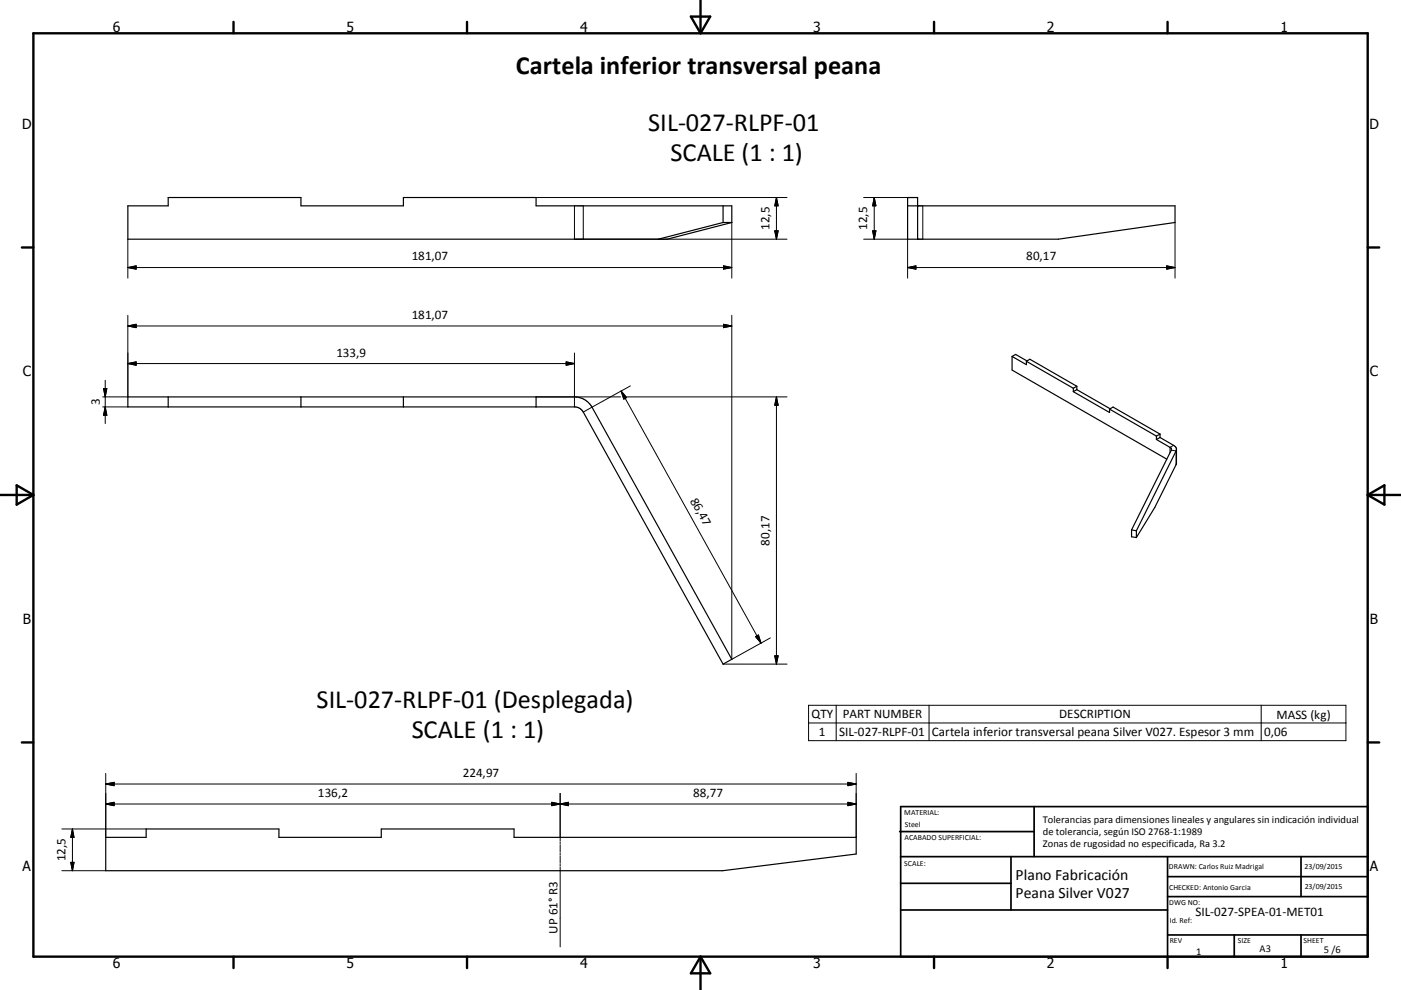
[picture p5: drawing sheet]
<svg xmlns="http://www.w3.org/2000/svg" width="420mm" height="297mm" viewBox="0 0 420 297" stroke-linecap="round" stroke-linejoin="round" font-family="sans-serif">
<g fill="none" stroke="#000" stroke-width=".36">
<path d="M38.3 61.8h12.1v-2.5h39.8v2.5h30.7v-2.5h39.8v2.5h58.7v5l-19.4 5h-161.7zM216.8 66.8h2.6M216.8 66.8l-19.4 5M216.8 61.8v5M272.1 61.8h80.2v5l-35 5h-45.2v-12.5h3v12.5M38.3 119.1h133.9a6.1 6.1 0 0 1 5.3 3.1l41.9 75.6-2.6 1.4-41.9-75.6a3 3 0 0 0-2.7-1.5h-133.9zM50.4 119.1v3M90.2 119.1v3M120.9 119.1v3M160.7 119.1v3M303.4 106.9l1.1-.6 3.4 2M303.4 106.9l4.3 2.5v-1"/>
<path d="M303.4 106.9v4.1l46.4 26.8M307.7 108.4l1.1-.6 14 8.1M307.7 108.4l14.1 8.1M321.8 117.5l10.8 6.3v-1.1M321.8 116.5v1M322.8 116.9l10 5.7M322.8 116.9l-1 .6M322.8 115.9v1M322.8 115.9l-1 .6M332.6 122.7l1.1-.6 14.1 8.1M332.6 122.7l14.1 8.1M346.7 131.9l4.3 2.4 .2 .6-12 24.1"/>
<path d="M346.7 130.8v1.1M347.8 131.2l4.7 3 .2 .4v4.5l-6.5 13.2-5.5 9M347.8 130.2v1M347.8 130.2l-1.1 .6M347.8 131.2l-1.1 .7M352.7 134.9l-12 24.3M339.2 159v2l1.5 .3M339.2 159l1.5 .2M340.7 159.2v2.1M31.7 251.2h12.1v-2.5h39.8v2.5h30.7v-2.5h39.8v2.5h102.6v5l-40 5h-185z"/>
</g>
<g fill="none" stroke="#000" stroke-width=".3">
<path d="M160.7 59.3h75.3M232.8 59.3v12.5M232.8 59.3l.5 2.5h-1zM258.9 59.3h16.2M262.1 59.3l.5 2.5h-1zM262.1 59.3v12.5M38.3 71.8v11.6M172.2 61.8v10h63.8M174.9 61.8v10M216.9 79.8l2.5 .5-2.5 .5zM219.4 66.8v16.6M232.3 69.2h1l-.5 2.6z"/>
<path d="M258.9 71.8h13.2v11.6M261.6 69.2h1l-.5 2.6zM276.7 61.8v10M349.8 79.8l2.5 .5-2.5 .5zM352.3 66.8v16.6M38.3 94.6v24.5h-7.5M38.3 80.3h181.1M38.3 80.3l2.5-.5v1zM38.3 97.8l2.5-.5v1zM38.3 97.8h181.1M216.9 97.3l2.5 .5-2.5 .5zM219.4 94.6v103.2l11.5-6.4"/>
<path d="M272.1 80.3h80.2M272.1 80.3l2.5-.5v1zM31 116.6h1l-.5 2.5zM31.5 114.1v13M38.3 109.1l2.5-.5v1zM38.3 109.1h133.9M160.7 119.1h25.3M169.7 108.6l2.5 .5-2.5 .5zM172.2 105.9v16.2M186.2 117.3l42 75.6M186.2 117.3l1.7 2-.9 .4zM188 119.1h48"/>
<path d="M189 115.8l-14.1 7.8M232.8 119.1v80.1M232.8 119.1l.5 2.5h-1zM30.8 122.1h7.5M31.5 122.1l.5 2.5h-1zM351.2 135.1l1.4 .2v4.1M351.8 133.6l-1 .6v1.6M216.8 199.2h19.2M226.5 191l.9-.5 .8 2.4zM232.3 196.8h1l-.5 2.4zM242.4 211.6h161.1v10.6h-161.1zM242.4 216.9h161.1"/>
<path d="M250.7 211.6v10.6M278.5 211.6v10.6M378.1 211.6v10.6M31.7 235.2l2.5-.5v1zM31.7 232v19.2M31.7 235.2h225M167.9 238v14.3M254.2 234.7l2.5 .5-2.5 .5zM256.7 232v19.2M18.5 248.7h25.3M21.2 258.7h1l-.5 2.5zM21.7 248.7v12.5"/>
<path d="M21.7 248.7l.5 2.5h-1zM31.7 241.2h225M31.7 241.2l2.5-.5v1zM165.4 240.7l5 1v-1l-5 1zM167.9 252.6v.5M167.9 253.4v2.3M167.9 255.9v.6M167.9 256.8v2.2M167.9 259.3v.5M254.2 240.7l2.5 .5-2.5 .5zM18.5 261.2h13.2M167.9 260.1v24"/>
</g>
<g fill="none" stroke="#000" stroke-width=".71">
<path d="M10 10h400v277h-400zM70 6.6v3.4M140 6.6v3.4M207.1 5h5.8l-2.9 5zM210 0v10M280 6.6v3.4M350 6.6v3.4M6.6 74.2h3.4M410 74.2h3.5M0 148.5h10M5 145.6l5 2.9-5 2.9zM410 148.5h10.1"/>
<path d="M410 148.5l5.1-2.9v5.8zM6.6 222.7h3.4M410 222.7h3.5M70 287v3.4M140 287v3.4M210 287v10M210 287l2.9 5h-5.8zM280 287v3.4M350 287v3.4"/>
</g>
<g fill="none" stroke="#000" stroke-width=".51">
<path d="M269.7 249.5h40.3M270 242h140v45h-140zM270 257h140M303.1 257v16M310 242v15M350 257v30M390.1 257v12M270 265h33.1M270 273h80M350 269h60M350 263h60M350 280.5h60"/>
<path d="M370 280.5v6.5M390.1 280.5v6.5"/>
</g>
<g fill="#000" stroke="#000" stroke-width=".3">
<path d="M38.3 80.3l2.5-.5v1zM232.3 69.2h1l-.5 2.6zM232.8 59.3l.5 2.5h-1zM261.6 69.2h1l-.5 2.6zM262.1 59.3l.5 2.5h-1zM272.1 80.3l2.5-.5v1zM38.3 97.8l2.5-.5v1zM216.9 79.8l2.5 .5-2.5 .5zM216.9 97.3l2.5 .5-2.5 .5zM349.8 79.8l2.5 .5-2.5 .5zM31 116.6h1l-.5 2.5zM38.3 109.1l2.5-.5v1z"/>
<path d="M169.7 108.6l2.5 .5-2.5 .5zM186.2 117.3l1.7 2-.9 .4zM31.5 122.1l.5 2.5h-1zM232.8 119.1l.5 2.5h-1zM226.5 191l.9-.5 .8 2.4zM232.3 196.8h1l-.5 2.4zM31.7 235.2l2.5-.5v1zM254.2 234.7l2.5 .5-2.5 .5zM21.2 258.7h1l-.5 2.5zM21.7 248.7l.5 2.5h-1zM31.7 241.2l2.5-.5v1zM165.4 240.7l2.5 .5-2.5 .5z"/>
<path d="M167.9 241.2l2.5-.5v1zM254.2 240.7l2.5 .5-2.5 .5z"/>
</g>
<g font-size="7.9">
<text x="154.7" y="22.3">Cartela inferior transversal peana</text>
<text x="194.3" y="39.3">SIL-027-RLPF-01</text>
<text x="201" y="48.3">SCALE (1 : 1)</text>
<text x="94.9" y="212.4">SIL-027-RLPF-01 (Desplegada)</text>
<text x="123.4" y="221.5">SCALE (1 : 1)</text>
</g>
<g font-size="4.7">
<text x="304.5" y="263.9">Plano Fabricación</text>
<text x="304.5" y="269.3">Peana Silver V027</text>
</g>
<g font-size="4.2">
<text x="33.9" y="9.6">6</text>
<text x="103.9" y="9.6">5</text>
<text x="173.9" y="9.6">4</text>
<text x="243.8" y="9.6">3</text>
<text x="313.9" y="9.6">2</text>
<text x="383.9" y="9.6">1</text>
<text x="6.7" y="38.7">D</text>
<text x="410.5" y="38.7">D</text>
<text x="6.9" y="112.9">C</text>
<text x="410.7" y="112.9">C</text>
<text x="6.9" y="187.1">B</text>
<text x="410.7" y="187.1">B</text>
<text x="6.8" y="261.4">A</text>
<text x="410.7" y="261.4">A</text>
<text x="33.9" y="290.4">6</text>
<text x="103.9" y="290.4">5</text>
<text x="173.9" y="290.4">4</text>
<text x="243.8" y="290.4">3</text>
<text x="313.9" y="290.4">2</text>
<text x="383.9" y="290.4">1</text>
</g>
<g font-size="3.9">
<text x="230.7" y="69" transform="rotate(-90 230.7 69)">12,5</text>
<text x="260" y="69" transform="rotate(-90 260 69)">12,5</text>
<text x="123.4" y="78.1">181,07</text>
<text x="307.7" y="78.1">80,17</text>
<text x="123.4" y="95.7">181,07</text>
<text x="100.8" y="107">133,9</text>
<text x="30" y="121.6" transform="rotate(-90 30 121.6)">3</text>
<text x="206.8" y="150.2" transform="rotate(61 206.8 150.2)">86,47</text>
<text x="230.7" y="163.7" transform="rotate(-90 230.7 163.7)">80,17</text>
<text x="243.3" y="215.5">QTY</text>
<text x="252.6" y="215.5">PART NUMBER</text>
<text x="317.6" y="215.5">DESCRIPTION</text>
<text x="382.7" y="215.6">MASS (kg)</text>
<text x="245.5" y="220.8">1</text>
<text x="251.6" y="220.8">SIL-027-RLPF-01</text>
<text x="279.4" y="220.9">Cartela inferior transversal peana Silver V027. Espesor 3 mm</text>
<text x="379" y="220.8">0,06</text>
<text x="138.8" y="233.2">224,97</text>
<text x="95.3" y="239.1">136,2</text>
<text x="207.9" y="239.1">88,77</text>
<text x="19.6" y="258.4" transform="rotate(-90 19.6 258.4)">12,5</text>
<text x="358.4" y="274.9">SIL-027-SPEA-01-MET01</text>
<text x="167.1" y="280.2" transform="rotate(-90 167.1 280.2)">UP 61° R3</text>
</g>
<g font-size="3.1">
<text x="312.7" y="246.8">Tolerancias para dimensiones lineales y angulares sin indicación individual</text>
<text x="312.7" y="250.4">de tolerancia, según ISO 2768-1:1989</text>
<text x="312.7" y="254">Zonas de rugosidad no especificada, Ra 3.2</text>
<text x="358.6" y="286.5">1</text>
<text x="377.6" y="285.6">A3</text>
<text x="396.9" y="285.9">5 /6</text>
</g>
<g font-size="2.4">
<text x="271.1" y="244.4">MATERIAL:</text>
<text x="271.2" y="252">ACABADO SUPERFICIAL:</text>
<text x="271.3" y="248">Steel</text>
<text x="271.1" y="259.7">SCALE:</text>
<text x="350.4" y="260.8">DRAWN: Carlos Ruiz Madrigal</text>
<text x="391.1" y="260.6">23/09/2015</text>
<text x="350.5" y="267">CHECKED: Antonio Garcia</text>
<text x="391.2" y="266.7">23/09/2015</text>
<text x="350.5" y="271.4">DWG NO:</text>
<text x="350.7" y="276.9">Id. Ref:</text>
<text x="350.7" y="282.8">REV</text>
<text x="371.1" y="282.9">SIZE</text>
<text x="390.8" y="283">SHEET</text>
</g>
</svg>
